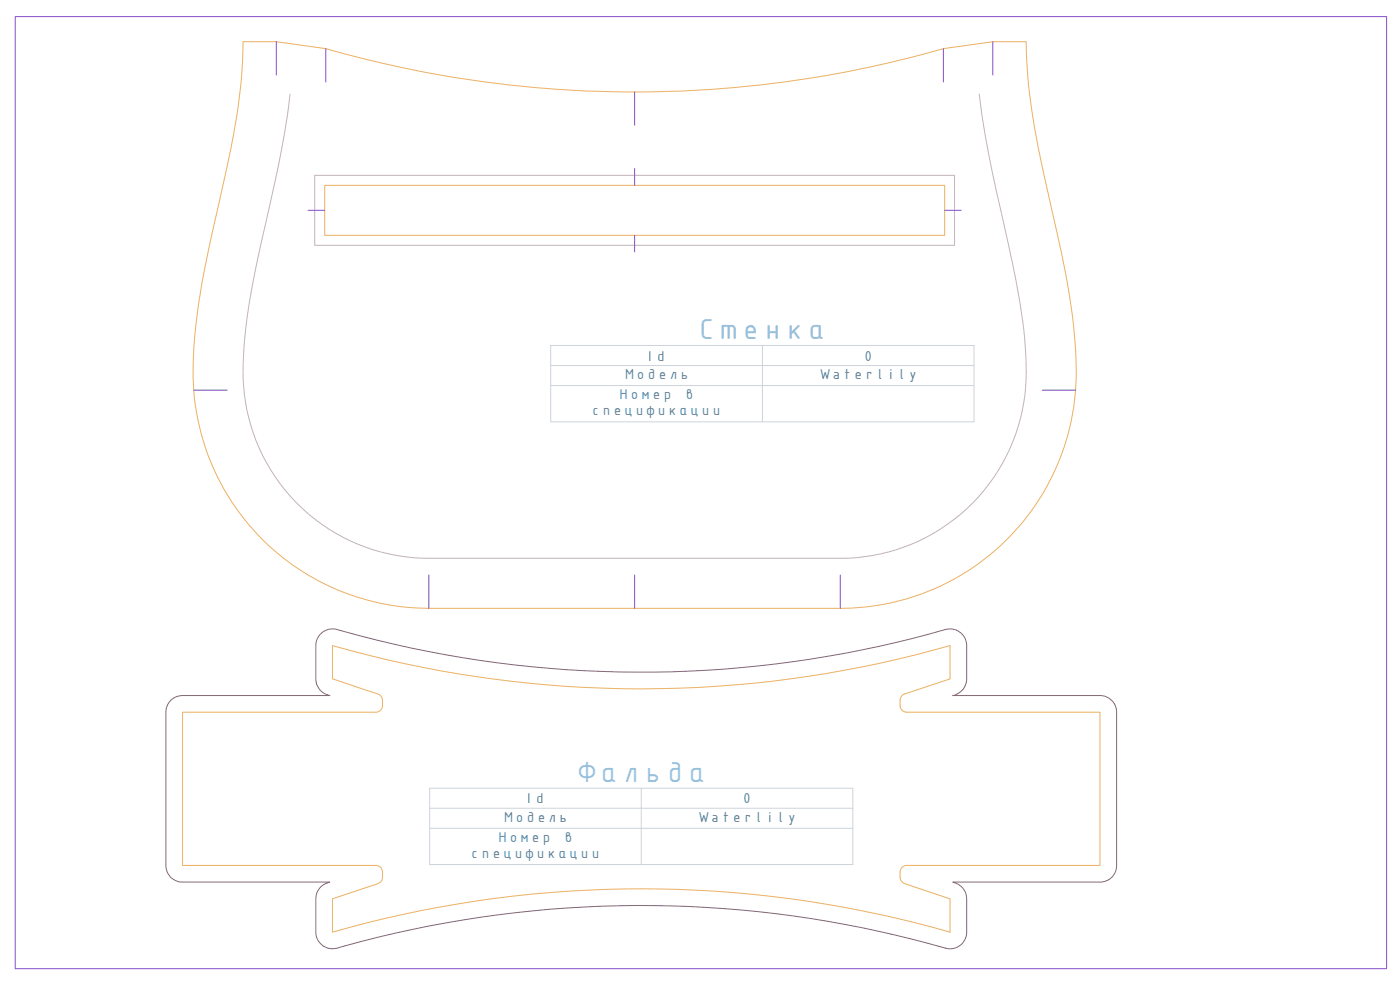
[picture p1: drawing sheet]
<svg xmlns="http://www.w3.org/2000/svg" width="420mm" height="297mm" viewBox="0 0 420 297" stroke-linecap="round" stroke-linejoin="round" font-family="sans-serif">
<!-- layer: 0 -->
<path d="M72.9 12.5h10l14.9 2.1a336.9 336.9 0 0 0 185.3 0l14.9-2.1h10a179.7 179.7 0 0 0 4.9 38.2l2.9 12.7a222 222 0 0 1 7.1 44.5 70.9 70.9 0 0 1-73.2 74.6h-121a70.9 70.9 0 0 1-70.7-75.5 208.7 208.7 0 0 1 5.8-37.8 402.7 402.7 0 0 0 7.7-37.7l1.1-9.5zM97.5 55.6h186v15h-186zM270.1 211.7a2.01 2.01 0 0 0 2 2h58v46h-58a2.01 2.01 0 0 0-2 2 2.99 2.99 0 0 0 .9 3.2l.5 .2M270.1 210.1v1.6M271.5 208.2l13.6-4.5v-10a336.8 336.8 0 0 1-185.3 0v10l12.7 4.2a2.6 2.6 0 0 1 2.3 2.2 2.8 2.8 0 0 1-1.9 3.6h-58.1v46h57.8a2.23 2.23 0 0 1 2.2 2.9 2.22 2.22 0 0 1-1.4 2.6l-13.6 4.5v10a336.6 336.6 0 0 1 185.3 0v-10l-13.6-4.6M271.5 208.2a2.01 2.01 0 0 0-1.4 1.9M286.7 208.4l-.8 .3" fill="none" stroke="#ebb062" stroke-width=".3"/>
<path d="M87 28.2a270.5 270.5 0 0 1-6.3 34.4 302.2 302.2 0 0 0-7 36.4 70.1 70.1 0 0 0 1.6 28.6 55.9 55.9 0 0 0 56.7 39.9h117a56 56 0 0 0 58.8-61.2 195.3 195.3 0 0 0-5.2-33 450.3 450.3 0 0 1-8.3-42.1l-.4-3M94.4 52.6h192.1v21h-192.1z" fill="none" stroke="#c1b3b8" stroke-width=".3"/>
<g fill="none" stroke="#8650ca" stroke-width=".3">
<path d="M4.6 5h411.5v285.6h-411.5zM82.9 12.5v10M97.8 14.6v10M283.1 14.6v10M298 12.5v10M190.5 27.6v10M190.5 50.6v5M92.5 63.1h5M190.5 70.6v5M283.5 63.1h5M58.2 117h10M312.8 117h10"/>
<path d="M128.7 172.5v10M190.5 172.5v10M252.2 172.5v10"/>
</g>
<path d="M165.3 103.7h127v22.9h-127zM165.3 109.7h127M165.3 115.7h127M228.8 103.7v22.9M128.9 236.5h127v22.9h-127zM192.4 236.5v22.9M128.9 242.5h127M128.9 248.5h127" fill="none" stroke="#ced3dc" stroke-width=".3"/>
<path d="M286.7 208.4a5 5 0 0 0 3.4-5v-9a5.1 5.1 0 0 0-6.4-5.5 333.3 333.3 0 0 1-183.5-.2 5.1 5.1 0 0 0-5.4 6.1v8.8a5.1 5.1 0 0 0 4.2 5.1h-43.9a5.2 5.2 0 0 0-5.3 6.3v43.3a5.2 5.2 0 0 0 5.3 6.4h43.9a5.2 5.2 0 0 0-4.2 5.1v8.8a5.2 5.2 0 0 0 7.4 5.6 333.8 333.8 0 0 1 182.4 .4 5 5 0 0 0 5.5-5v-8.5a5.5 5.5 0 0 0-4.2-6.4h43.4a5.1 5.1 0 0 0 5.8-5.5v-44.7a5.1 5.1 0 0 0-5-5.8h-44.2" fill="none" stroke="#826a72" stroke-width=".3"/>
<g font-size="9.3" fill="#90c2e7">
<text x="208.8" y="101.7">Стенка</text>
<text x="172.9" y="234.5">Фальда</text>
</g>
<g font-size="4.7" fill="#4e8098">
<text x="187.3" y="113.7">Модель</text>
<text x="193.4" y="108.2">Id</text>
<text x="246" y="113.7">Waterlily</text>
<text x="258.9" y="108.2">0</text>
<text x="185.5" y="119.7">Номер</text>
<text x="205.3" y="119.7">в</text>
<text x="177.2" y="124.7">спецификации</text>
<text x="157.1" y="241">Id</text>
<text x="222.5" y="241">0</text>
<text x="151" y="246.5">Модель</text>
<text x="209.6" y="246.5">Waterlily</text>
<text x="140.8" y="257.5">спецификации</text>
<text x="149.2" y="252.5">Номер</text>
<text x="169" y="252.5">в</text>
</g>
</svg>
